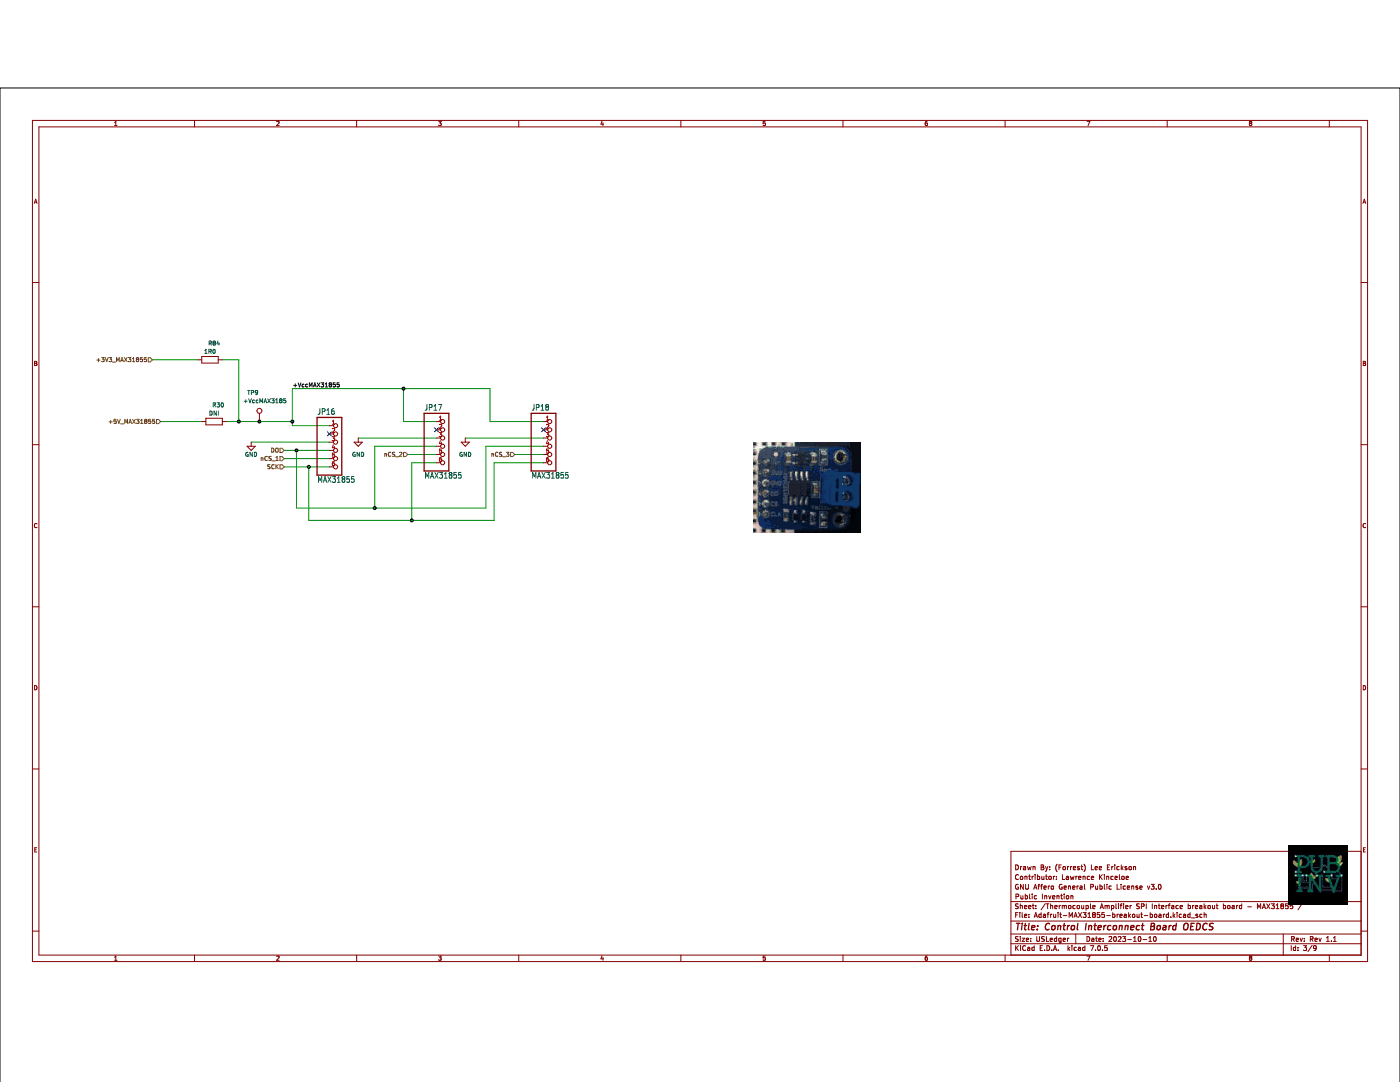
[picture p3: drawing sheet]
(kicad_sch (version 20230121) (generator eeschema)

 (paper "USLedger")

 (title_block
  (title "Control Interconnect Board OEDCS")
  (date "2023-10-10")
  (rev "Rev 1.1")
  (company "Public Invention")
  (comment 1 "GNU Affero General Public License v3.0")
  (comment 2 "Contributor: Lawrence Kinceloe")
  (comment 3 "Drawn By: (Forrest) Lee Erickson"))

 (lib_symbols
  (symbol "Connector:TestPoint" (pin_numbers hide) (pin_names (offset 0.762) hide) (in_bom yes) (on_board yes)
   (property "Reference" "TP" (at 0 6.858 0) (effects (font (size 1.27 1.27))))
   (property "Value" "TestPoint" (at 0 5.08 0) (effects (font (size 1.27 1.27))))
   (property "Footprint" "" (at 5.08 0 0) (effects (font (size 1.27 1.27)) hide))
   (property "Datasheet" "~" (at 5.08 0 0) (effects (font (size 1.27 1.27)) hide))
   (symbol "TestPoint_0_1"
    (circle (center 0 3.302) (radius 0.762) (stroke (width 0) (type default)) (fill (type none))))
   (symbol "TestPoint_1_1"
    (pin passive line (at 0 0 90) (length 2.54) (name "1" (effects (font (size 1.27 1.27)))) (number "1" (effects (font (size 1.27 1.27)))))))
  (symbol "Control v1-eagle-import:HEADER-1X676MIL" (in_bom yes) (on_board yes)
   (property "Reference" "JP" (at -6.35 10.795 0) (effects (font (size 1.778 1.5113)) (justify left bottom)))
   (property "Value" "" (at -6.35 -10.16 0) (effects (font (size 1.778 1.5113)) (justify left bottom)))
   (property "Footprint" "Control v1:1X06_ROUND_76" (at 0 0 0) (effects (font (size 1.27 1.27)) hide))
   (property "Datasheet" "" (at 0 0 0) (effects (font (size 1.27 1.27)) hide))
   (property "ki_locked" "" (at 0 0 0) (effects (font (size 1.27 1.27))))
   (symbol "HEADER-1X676MIL_1_0"
    (polyline (pts (xy -6.35 -7.62) (xy 1.27 -7.62)) (stroke (width 0.4064) (type solid)) (fill (type none)))
    (polyline (pts (xy -6.35 10.16) (xy -6.35 -7.62)) (stroke (width 0.4064) (type solid)) (fill (type none)))
    (polyline (pts (xy 1.27 -7.62) (xy 1.27 10.16)) (stroke (width 0.4064) (type solid)) (fill (type none)))
    (polyline (pts (xy 1.27 10.16) (xy -6.35 10.16)) (stroke (width 0.4064) (type solid)) (fill (type none)))
    (pin passive inverted (at -2.54 7.62 0) (length 2.54) (name "1" (effects (font (size 0 0)))) (number "1" (effects (font (size 1.27 1.27)))))
    (pin passive inverted (at -2.54 5.08 0) (length 2.54) (name "2" (effects (font (size 0 0)))) (number "2" (effects (font (size 1.27 1.27)))))
    (pin passive inverted (at -2.54 2.54 0) (length 2.54) (name "3" (effects (font (size 0 0)))) (number "3" (effects (font (size 1.27 1.27)))))
    (pin passive inverted (at -2.54 0 0) (length 2.54) (name "4" (effects (font (size 0 0)))) (number "4" (effects (font (size 1.27 1.27)))))
    (pin passive inverted (at -2.54 -2.54 0) (length 2.54) (name "5" (effects (font (size 0 0)))) (number "5" (effects (font (size 1.27 1.27)))))
    (pin passive inverted (at -2.54 -5.08 0) (length 2.54) (name "6" (effects (font (size 0 0)))) (number "6" (effects (font (size 1.27 1.27)))))))
  (symbol "Device:R" (pin_numbers hide) (pin_names (offset 0)) (in_bom yes) (on_board yes)
   (property "Reference" "R" (at 2.032 0 90) (effects (font (size 1.27 1.27))))
   (property "Value" "R" (at 0 0 90) (effects (font (size 1.27 1.27))))
   (property "Footprint" "" (at -1.778 0 90) (effects (font (size 1.27 1.27)) hide))
   (property "Datasheet" "~" (at 0 0 0) (effects (font (size 1.27 1.27)) hide))
   (symbol "R_0_1"
    (rectangle (start -1.016 -2.54) (end 1.016 2.54) (stroke (width 0.254) (type default)) (fill (type none))))
   (symbol "R_1_1"
    (pin passive line (at 0 3.81 270) (length 1.27) (name "~" (effects (font (size 1.27 1.27)))) (number "1" (effects (font (size 1.27 1.27)))))
    (pin passive line (at 0 -3.81 90) (length 1.27) (name "~" (effects (font (size 1.27 1.27)))) (number "2" (effects (font (size 1.27 1.27)))))))
  (symbol "power:GND" (power) (pin_names (offset 0)) (in_bom yes) (on_board yes)
   (property "Reference" "#PWR" (at 0 -6.35 0) (effects (font (size 1.27 1.27)) hide))
   (property "Value" "GND" (at 0 -3.81 0) (effects (font (size 1.27 1.27))))
   (property "Footprint" "" (at 0 0 0) (effects (font (size 1.27 1.27)) hide))
   (property "Datasheet" "" (at 0 0 0) (effects (font (size 1.27 1.27)) hide))
   (symbol "GND_0_1"
    (polyline (pts (xy 0 0) (xy 0 -1.27) (xy 1.27 -1.27) (xy 0 -2.54) (xy -1.27 -1.27) (xy 0 -1.27)) (stroke (width 0) (type default)) (fill (type none))))
   (symbol "GND_1_1"
    (pin power_in line (at 0 0 270) (length 0) hide (name "GND" (effects (font (size 1.27 1.27)))) (number "1" (effects (font (size 1.27 1.27))))))))

 (junction (at 73.66 102.87) (diameter 0) (color 0 0 0 0))
 (junction (at 90.17 102.87) (diameter 0) (color 0 0 0 0))
 (junction (at 80.01 102.87) (diameter 0) (color 0 0 0 0))
 (junction (at 124.46 92.71) (diameter 0) (color 0 0 0 0))
 (junction (at 91.44 111.76) (diameter 0) (color 0 0 0 0))
 (junction (at 127 133.35) (diameter 0) (color 0 0 0 0))
 (junction (at 95.25 116.84) (diameter 0) (color 0 0 0 0))
 (junction (at 115.57 129.54) (diameter 0) (color 0 0 0 0))

 (no_connect (at 134.62 105.41))
 (no_connect (at 101.6 106.68))
 (no_connect (at 167.64 105.41))

 (wire (pts (xy 151.13 92.71) (xy 151.13 102.87)) (stroke (width 0) (type default)))
 (wire (pts (xy 49.53 102.87) (xy 62.23 102.87)) (stroke (width 0) (type default)))
 (wire (pts (xy 77.47 109.22) (xy 101.6 109.22)) (stroke (width 0) (type default)))
 (wire (pts (xy 91.44 129.54) (xy 115.57 129.54)) (stroke (width 0) (type default)))
 (wire (pts (xy 91.44 111.76) (xy 91.44 129.54)) (stroke (width 0) (type default)))
 (wire (pts (xy 80.01 102.87) (xy 90.17 102.87)) (stroke (width 0) (type default)))
 (wire (pts (xy 90.17 102.87) (xy 90.17 104.14)) (stroke (width 0) (type default)))
 (wire (pts (xy 46.99 83.82) (xy 60.96 83.82)) (stroke (width 0) (type default)))
 (wire (pts (xy 68.58 83.82) (xy 73.66 83.82)) (stroke (width 0) (type default)))
 (wire (pts (xy 73.66 83.82) (xy 73.66 102.87)) (stroke (width 0) (type default)))
 (wire (pts (xy 95.25 116.84) (xy 95.25 133.35)) (stroke (width 0) (type default)))
 (wire (pts (xy 87.63 111.76) (xy 91.44 111.76)) (stroke (width 0.1524) (type solid)))
 (wire (pts (xy 127 133.35) (xy 152.4 133.35)) (stroke (width 0) (type default)))
 (wire (pts (xy 149.86 110.49) (xy 167.64 110.49)) (stroke (width 0) (type default)))
 (wire (pts (xy 152.4 115.57) (xy 167.64 115.57)) (stroke (width 0) (type default)))
 (wire (pts (xy 73.66 102.87) (xy 80.01 102.87)) (stroke (width 0) (type default)))
 (wire (pts (xy 69.85 102.87) (xy 73.66 102.87)) (stroke (width 0) (type default)))
 (wire (pts (xy 149.86 129.54) (xy 149.86 110.49)) (stroke (width 0) (type default)))
 (wire (pts (xy 143.51 107.95) (xy 167.64 107.95)) (stroke (width 0) (type default)))
 (wire (pts (xy 91.44 111.76) (xy 101.6 111.76)) (stroke (width 0) (type default)))
 (wire (pts (xy 151.13 102.87) (xy 167.64 102.87)) (stroke (width 0) (type default)))
 (wire (pts (xy 115.57 129.54) (xy 149.86 129.54)) (stroke (width 0) (type default)))
 (wire (pts (xy 87.63 114.3) (xy 101.6 114.3)) (stroke (width 0.1524) (type solid)))
 (wire (pts (xy 110.49 107.95) (xy 134.62 107.95)) (stroke (width 0) (type default)))
 (wire (pts (xy 124.46 92.71) (xy 151.13 92.71)) (stroke (width 0) (type default)))
 (wire (pts (xy 124.46 92.71) (xy 124.46 102.87)) (stroke (width 0) (type default)))
 (wire (pts (xy 134.62 110.49) (xy 115.57 110.49)) (stroke (width 0) (type default)))
 (wire (pts (xy 115.57 110.49) (xy 115.57 129.54)) (stroke (width 0) (type default)))
 (wire (pts (xy 152.4 133.35) (xy 152.4 115.57)) (stroke (width 0) (type default)))
 (wire (pts (xy 127 115.57) (xy 127 133.35)) (stroke (width 0) (type default)))
 (wire (pts (xy 95.25 133.35) (xy 127 133.35)) (stroke (width 0) (type default)))
 (wire (pts (xy 90.17 92.71) (xy 124.46 92.71)) (stroke (width 0) (type default)))
 (wire (pts (xy 90.17 104.14) (xy 101.6 104.14)) (stroke (width 0) (type default)))
 (wire (pts (xy 95.25 116.84) (xy 101.6 116.84)) (stroke (width 0.1524) (type solid)))
 (wire (pts (xy 87.63 116.84) (xy 95.25 116.84)) (stroke (width 0.1524) (type solid)))
 (wire (pts (xy 158.75 113.03) (xy 167.64 113.03)) (stroke (width 0) (type default)))
 (wire (pts (xy 134.62 102.87) (xy 124.46 102.87)) (stroke (width 0) (type default)))
 (wire (pts (xy 125.73 113.03) (xy 134.62 113.03)) (stroke (width 0) (type default)))
 (wire (pts (xy 90.17 102.87) (xy 90.17 92.71)) (stroke (width 0) (type default)))
 (wire (pts (xy 134.62 115.57) (xy 127 115.57)) (stroke (width 0) (type default)))

 (image (at 406.4 242.57) (scale 0.75)
  (data))
 (image (at 248.92 123.19)
  (data))

 (label "+VccMAX31855" (at 90.17 92.71 0) (fields_autoplaced) (effects (font (size 1.27 1.27)) (justify left bottom)))

 (hierarchical_label "SCK" (shape input) (at 87.63 116.84 180) (fields_autoplaced) (effects (font (size 1.27 1.27)) (justify right)))
 (hierarchical_label "DO" (shape input) (at 87.63 111.76 180) (fields_autoplaced) (effects (font (size 1.27 1.27)) (justify right)))
 (hierarchical_label "+5V_MAX31855" (shape input) (at 49.53 102.87 180) (fields_autoplaced) (effects (font (size 1.27 1.27)) (justify right)))
 (hierarchical_label "nCS_3" (shape input) (at 158.75 113.03 180) (fields_autoplaced) (effects (font (size 1.27 1.27)) (justify right)))
 (hierarchical_label "nCS_1" (shape input) (at 87.63 114.3 180) (fields_autoplaced) (effects (font (size 1.27 1.27)) (justify right)))
 (hierarchical_label "nCS_2" (shape input) (at 125.73 113.03 180) (fields_autoplaced) (effects (font (size 1.27 1.27)) (justify right)))
 (hierarchical_label "+3V3_MAX31855" (shape input) (at 46.99 83.82 180) (fields_autoplaced) (effects (font (size 1.27 1.27)) (justify right)))

 (symbol (lib_id "power:GND") (at 143.51 107.95 0) (unit 1) (in_bom yes) (on_board yes) (dnp no) (fields_autoplaced)
  (property "Reference" "#PWR024" (at 143.51 114.3 0) (effects (font (size 1.27 1.27)) hide))
  (property "Value" "GND" (at 143.51 113.03 0) (effects (font (size 1.27 1.27))))
  (property "Footprint" "" (at 143.51 107.95 0) (effects (font (size 1.27 1.27)) hide))
  (property "Datasheet" "" (at 143.51 107.95 0) (effects (font (size 1.27 1.27)) hide)) (pin "1")
  (instances (project "Control_1v1" (path "" (reference "#PWR024") (unit 1)) (path "" (reference "#PWR039") (unit 1)))))

 (symbol (lib_id "Device:R") (at 64.77 83.82 90) (mirror x) (unit 1) (in_bom yes) (on_board yes) (dnp no)
  (property "Reference" "R101" (at 66.04 78.74 90) (effects (font (size 1.27 1.27))))
  (property "Value" "1R0" (at 64.77 81.28 90) (effects (font (size 1.27 1.27))))
  (property "Footprint" "Resistor_SMD:R_0603_1608Metric_Pad0.98x0.95mm_HandSolder" (at 64.77 82.042 90) (effects (font (size 1.27 1.27)) hide))
  (property "Datasheet" "~" (at 64.77 83.82 0) (effects (font (size 1.27 1.27)) hide))
  (property "Distributor 1" "JLCPCB" (at 64.77 83.82 90) (effects (font (size 1.27 1.27)) hide))
  (property "Distributor 1 PN" "C269434" (at 64.77 83.82 90) (effects (font (size 1.27 1.27)) hide))
  (property "Manufacturer" "TyoHM" (at 64.77 83.82 90) (effects (font (size 1.27 1.27)) hide))
  (property "MPN" "RMC060315%N" (at 64.77 83.82 90) (effects (font (size 1.27 1.27)) hide))
  (property "Description" "0.1W ±5% 1Ω 0603 Chip Resistor - Surface Mount ROHS" (at 64.77 83.82 0) (effects (font (size 1.27 1.27)) hide))
  (property "AssemblyType" "SMT" (at 64.77 83.82 0) (effects (font (size 1.27 1.27)) hide))
  (property "Cost" "0.0015" (at 64.77 83.82 0) (effects (font (size 1.27 1.27)) hide))
  (property "LongLead" "NO" (at 64.77 83.82 0) (effects (font (size 1.27 1.27)) hide)) (pin "1") (pin "2")
  (instances (project "GeneralPurposeAlarmDevicePCB" (path "" (reference "R101") (unit 1))) (project "Control_1v1" (path "" (reference "R9") (unit 1)) (path "" (reference "R51") (unit 1)) (path "" (reference "R7") (unit 1)) (path "" (reference "R84") (unit 1)))))

 (symbol (lib_id "power:GND") (at 77.47 109.22 0) (unit 1) (in_bom yes) (on_board yes) (dnp no)
  (property "Reference" "#PWR024" (at 77.47 115.57 0) (effects (font (size 1.27 1.27)) hide))
  (property "Value" "GND" (at 77.47 113.03 0) (effects (font (size 1.27 1.27))))
  (property "Footprint" "" (at 77.47 109.22 0) (effects (font (size 1.27 1.27)) hide))
  (property "Datasheet" "" (at 77.47 109.22 0) (effects (font (size 1.27 1.27)) hide)) (pin "1")
  (instances (project "Control_1v1" (path "" (reference "#PWR024") (unit 1)) (path "" (reference "#PWR037") (unit 1)))))

 (symbol (lib_id "Control v1-eagle-import:HEADER-1X676MIL") (at 170.18 110.49 0) (unit 1) (in_bom yes) (on_board yes) (dnp no)
  (property "Reference" "JP1" (at 163.83 99.695 0) (effects (font (size 1.778 1.5113)) (justify left bottom)))
  (property "Value" "MAX31855" (at 163.83 120.65 0) (effects (font (size 1.778 1.5113)) (justify left bottom)))
  (property "Footprint" "PubInv_KiCad_PCB:Adafruit_MAX31855_Module" (at 170.18 110.49 0) (effects (font (size 1.27 1.27)) hide))
  (property "Datasheet" "https://www.adafruit.com/product/269" (at 170.18 110.49 0) (effects (font (size 1.27 1.27)) hide))
  (property "AssemblyType" "HAND" (at 170.18 110.49 0) (effects (font (size 1.27 1.27)) hide))
  (property "Cost" "14.95" (at 170.18 110.49 0) (effects (font (size 1.27 1.27)) hide))
  (property "Description" "2.54mm Plugin 3A 6P -40℃~+105℃ Straight 1x6P 8.5mm Top Square Holes Plugin,P=2.54mm Female Headers ROHS" (at 170.18 110.49 0) (effects (font (size 1.27 1.27)) hide))
  (property "Distributor 1" "JLCPCB" (at 170.18 110.49 0) (effects (font (size 1.27 1.27)) hide))
  (property "Distributor 1 PN" "C2905416" (at 170.18 110.49 0) (effects (font (size 1.27 1.27)) hide))
  (property "MPN" "269" (at 170.18 110.49 0) (effects (font (size 1.27 1.27)) hide))
  (property "Manufacturer" "Adafruit" (at 170.18 110.49 0) (effects (font (size 1.27 1.27)) hide)) (pin "1") (pin "2") (pin "3") (pin "4") (pin "5") (pin "6")
  (instances (project "Control v1" (path "" (reference "JP1") (unit 1))) (project "Control_1v1" (path "" (reference "JP18") (unit 1)))))

 (symbol (lib_id "power:GND") (at 110.49 107.95 0) (unit 1) (in_bom yes) (on_board yes) (dnp no) (fields_autoplaced)
  (property "Reference" "#PWR024" (at 110.49 114.3 0) (effects (font (size 1.27 1.27)) hide))
  (property "Value" "GND" (at 110.49 113.03 0) (effects (font (size 1.27 1.27))))
  (property "Footprint" "" (at 110.49 107.95 0) (effects (font (size 1.27 1.27)) hide))
  (property "Datasheet" "" (at 110.49 107.95 0) (effects (font (size 1.27 1.27)) hide)) (pin "1")
  (instances (project "Control_1v1" (path "" (reference "#PWR024") (unit 1)) (path "" (reference "#PWR038") (unit 1)))))

 (symbol (lib_id "Control v1-eagle-import:HEADER-1X676MIL") (at 137.16 110.49 0) (unit 1) (in_bom yes) (on_board yes) (dnp no)
  (property "Reference" "JP1" (at 130.81 99.695 0) (effects (font (size 1.778 1.5113)) (justify left bottom)))
  (property "Value" "MAX31855" (at 130.81 120.65 0) (effects (font (size 1.778 1.5113)) (justify left bottom)))
  (property "Footprint" "PubInv_KiCad_PCB:Adafruit_MAX31855_Module" (at 137.16 110.49 0) (effects (font (size 1.27 1.27)) hide))
  (property "Datasheet" "https://www.adafruit.com/product/269" (at 137.16 110.49 0) (effects (font (size 1.27 1.27)) hide))
  (property "AssemblyType" "HAND" (at 137.16 110.49 0) (effects (font (size 1.27 1.27)) hide))
  (property "Cost" "14.95" (at 137.16 110.49 0) (effects (font (size 1.27 1.27)) hide))
  (property "Description" "2.54mm Plugin 3A 6P -40℃~+105℃ Straight 1x6P 8.5mm Top Square Holes Plugin,P=2.54mm Female Headers ROHS" (at 137.16 110.49 0) (effects (font (size 1.27 1.27)) hide))
  (property "Distributor 1" "JLCPCB" (at 137.16 110.49 0) (effects (font (size 1.27 1.27)) hide))
  (property "Distributor 1 PN" "C2905416" (at 137.16 110.49 0) (effects (font (size 1.27 1.27)) hide))
  (property "MPN" "269" (at 137.16 110.49 0) (effects (font (size 1.27 1.27)) hide))
  (property "Manufacturer" "Adafruit" (at 137.16 110.49 0) (effects (font (size 1.27 1.27)) hide)) (pin "1") (pin "2") (pin "3") (pin "4") (pin "5") (pin "6")
  (instances (project "Control v1" (path "" (reference "JP1") (unit 1))) (project "Control_1v1" (path "" (reference "JP17") (unit 1)))))

 (symbol (lib_id "Device:R") (at 66.04 102.87 90) (mirror x) (unit 1) (in_bom yes) (on_board yes) (dnp no)
  (property "Reference" "R101" (at 67.31 97.79 90) (effects (font (size 1.27 1.27))))
  (property "Value" "DNI" (at 66.04 100.33 90) (effects (font (size 1.27 1.27))))
  (property "Footprint" "Resistor_SMD:R_0603_1608Metric_Pad0.98x0.95mm_HandSolder" (at 66.04 101.092 90) (effects (font (size 1.27 1.27)) hide))
  (property "Datasheet" "~" (at 66.04 102.87 0) (effects (font (size 1.27 1.27)) hide))
  (property "Distributor 1" "" (at 66.04 102.87 90) (effects (font (size 1.27 1.27)) hide))
  (property "Distributor 1 PN" "" (at 66.04 102.87 90) (effects (font (size 1.27 1.27)) hide))
  (property "Manufacturer" "TyoHM" (at 66.04 102.87 90) (effects (font (size 1.27 1.27)) hide))
  (property "MPN" "RMC060315%N" (at 66.04 102.87 90) (effects (font (size 1.27 1.27)) hide))
  (property "Description" "0.1W ±5% 1Ω 0603 Chip Resistor - Surface Mount ROHS" (at 66.04 102.87 0) (effects (font (size 1.27 1.27)) hide))
  (property "AssemblyType" "SMT" (at 66.04 102.87 0) (effects (font (size 1.27 1.27)) hide))
  (property "Cost" "0.0015" (at 66.04 102.87 0) (effects (font (size 1.27 1.27)) hide)) (pin "1") (pin "2")
  (instances (project "GeneralPurposeAlarmDevicePCB" (path "" (reference "R101") (unit 1))) (project "Control_1v1" (path "" (reference "R9") (unit 1)) (path "" (reference "R51") (unit 1)) (path "" (reference "R7") (unit 1)) (path "" (reference "R30") (unit 1)))))

 (symbol (lib_id "Connector:TestPoint") (at 80.01 102.87 0) (unit 1) (in_bom yes) (on_board yes) (dnp no)
  (property "Reference" "TP103" (at 76.2 93.98 0) (effects (font (size 1.27 1.27)) (justify left)))
  (property "Value" "+VccMAX3185" (at 74.93 96.52 0) (effects (font (size 1.27 1.27)) (justify left)))
  (property "Footprint" "TestPoint:TestPoint_Loop_D2.54mm_Drill1.5mm_Beaded" (at 85.09 102.87 0) (effects (font (size 1.27 1.27)) hide))
  (property "Datasheet" "~" (at 85.09 102.87 0) (effects (font (size 1.27 1.27)) hide))
  (property "AssemblyType" "HAND" (at 80.01 102.87 0) (effects (font (size 1.27 1.27)) hide))
  (property "Cost" "NA" (at 80.01 102.87 0) (effects (font (size 1.27 1.27)) hide)) (pin "1")
  (instances (project "GeneralPurposeAlarmDevicePCB" (path "" (reference "TP103") (unit 1))) (project "Control_1v1" (path "" (reference "TP1") (unit 1)) (path "" (reference "TP9") (unit 1)))))

 (symbol (lib_id "Control v1-eagle-import:HEADER-1X676MIL") (at 104.14 111.76 0) (unit 1) (in_bom yes) (on_board yes) (dnp no)
  (property "Reference" "JP1" (at 97.79 100.965 0) (effects (font (size 1.778 1.5113)) (justify left bottom)))
  (property "Value" "MAX31855" (at 97.79 121.92 0) (effects (font (size 1.778 1.5113)) (justify left bottom)))
  (property "Footprint" "PubInv_KiCad_PCB:Adafruit_MAX31855_Module" (at 104.14 111.76 0) (effects (font (size 1.27 1.27)) hide))
  (property "Datasheet" "https://www.adafruit.com/product/269" (at 104.14 111.76 0) (effects (font (size 1.27 1.27)) hide))
  (property "AssemblyType" "HAND" (at 104.14 111.76 0) (effects (font (size 1.27 1.27)) hide))
  (property "Cost" "14.95" (at 104.14 111.76 0) (effects (font (size 1.27 1.27)) hide))
  (property "Description" "2.54mm Plugin 3A 6P -40℃~+105℃ Straight 1x6P 8.5mm Top Square Holes Plugin,P=2.54mm Female Headers ROHS" (at 104.14 111.76 0) (effects (font (size 1.27 1.27)) hide))
  (property "Distributor 1" "JLCPCB" (at 104.14 111.76 0) (effects (font (size 1.27 1.27)) hide))
  (property "Distributor 1 PN" "C2905416" (at 104.14 111.76 0) (effects (font (size 1.27 1.27)) hide))
  (property "MPN" "269" (at 104.14 111.76 0) (effects (font (size 1.27 1.27)) hide))
  (property "Manufacturer" "Adafruit" (at 104.14 111.76 0) (effects (font (size 1.27 1.27)) hide)) (pin "1") (pin "2") (pin "3") (pin "4") (pin "5") (pin "6")
  (instances (project "Control v1" (path "" (reference "JP1") (unit 1))) (project "Control_1v1" (path "" (reference "JP16") (unit 1)))))

 (sheet_instances (path "" (page "1"))))
